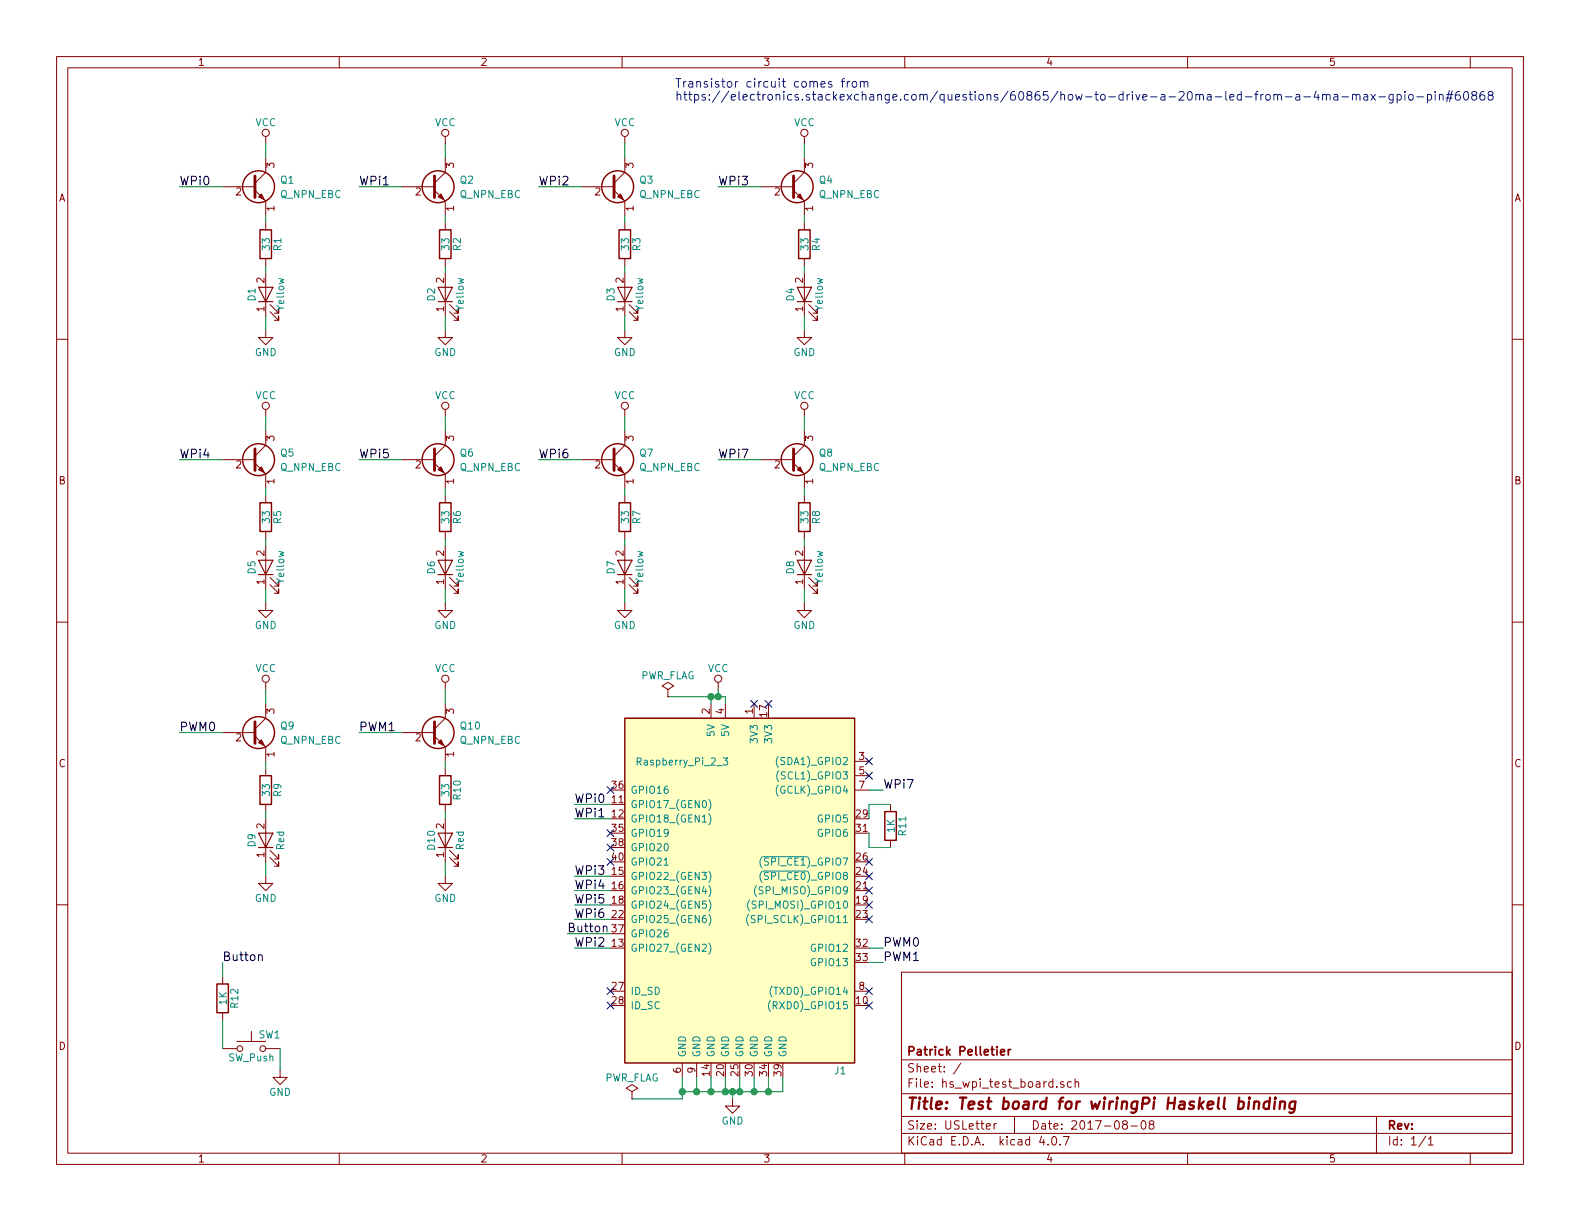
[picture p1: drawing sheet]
EESchema Schematic File Version 2
LIBS:power
LIBS:device
LIBS:transistors
LIBS:conn
LIBS:linear
LIBS:regul
LIBS:74xx
LIBS:cmos4000
LIBS:adc-dac
LIBS:memory
LIBS:xilinx
LIBS:microcontrollers
LIBS:dsp
LIBS:microchip
LIBS:analog_switches
LIBS:motorola
LIBS:texas
LIBS:intel
LIBS:audio
LIBS:interface
LIBS:digital-audio
LIBS:philips
LIBS:display
LIBS:cypress
LIBS:siliconi
LIBS:opto
LIBS:atmel
LIBS:contrib
LIBS:valves
LIBS:switches
LIBS:hs_wpi_test_board-cache
EELAYER 25 0
EELAYER END
$Descr USLetter 11000 8500
encoding utf-8
Sheet 1 1
Title "Test board for wiringPi Haskell binding"
Date "2017-08-08"
Rev ""
Comp "Patrick Pelletier"
Comment1 ""
Comment2 ""
Comment3 ""
Comment4 ""
$EndDescr
$Comp
L Raspberry_Pi_2_3 J1
U 1 1
P 5150 6200
F 0 "J1" H 5850 4950 50  0000 C CNN
F 1 "Raspberry_Pi_2_3" H 4750 7100 50  0000 C CNN
F 2 "Connectors:IDC_Header_Straight_40pins" H 6150 7450 50  0001 C CNN
F 3 "" H 5200 6050 50  0001 C CNN
	1    5150 6200
	1    0    0    -1  
$EndComp
Text Label 4000 5600 0    60   ~ 0
WPi0
Text Label 4000 5700 0    60   ~ 0
WPi1
Text Label 4000 6600 0    60   ~ 0
WPi2
Text Label 4000 6100 0    60   ~ 0
WPi3
Text Label 4000 6200 0    60   ~ 0
WPi4
Text Label 4000 6300 0    60   ~ 0
WPi5
Text Label 4000 6400 0    60   ~ 0
WPi6
Text Label 6150 5500 0    60   ~ 0
WPi7
Wire Wire Line
	4000 5600 4250 5600
Wire Wire Line
	4000 5700 4250 5700
Wire Wire Line
	4000 6100 4250 6100
Wire Wire Line
	4000 6200 4250 6200
Wire Wire Line
	4000 6300 4250 6300
Wire Wire Line
	4000 6400 4250 6400
Wire Wire Line
	4000 6600 4250 6600
Wire Wire Line
	6050 5500 6150 5500
Text Label 6150 6600 0    60   ~ 0
PWM0
Wire Wire Line
	6050 6600 6150 6600
$Comp
L R R11
U 1 1
P 6200 5750
F 0 "R11" V 6280 5750 50  0000 C CNN
F 1 "1K" V 6200 5750 50  0000 C CNN
F 2 "Resistors_THT:R_Axial_DIN0207_L6.3mm_D2.5mm_P10.16mm_Horizontal" V 6130 5750 50  0001 C CNN
F 3 "" H 6200 5750 50  0001 C CNN
	1    6200 5750
	1    0    0    -1  
$EndComp
Wire Wire Line
	6050 5700 6050 5600
Wire Wire Line
	6050 5600 6200 5600
Wire Wire Line
	6050 5800 6050 5900
Wire Wire Line
	6050 5900 6200 5900
Text Label 3950 6500 0    60   ~ 0
Button
Wire Wire Line
	3950 6500 4250 6500
Text Label 6150 6700 0    60   ~ 0
PWM1
Wire Wire Line
	6050 6700 6150 6700
$Comp
L GND #PWR01
U 1 1
P 5100 7650
F 0 "#PWR01" H 5100 7400 50  0001 C CNN
F 1 "GND" H 5100 7500 50  0000 C CNN
F 2 "" H 5100 7650 50  0001 C CNN
F 3 "" H 5100 7650 50  0001 C CNN
	1    5100 7650
	1    0    0    -1  
$EndComp
Wire Wire Line
	4750 7500 4750 7650
Wire Wire Line
	4750 7600 5450 7600
Wire Wire Line
	5450 7600 5450 7500
Wire Wire Line
	4850 7500 4850 7600
Connection ~ 4850 7600
Wire Wire Line
	4950 7500 4950 7600
Connection ~ 4950 7600
Wire Wire Line
	5050 7500 5050 7600
Connection ~ 5050 7600
Wire Wire Line
	5150 7500 5150 7600
Connection ~ 5150 7600
Wire Wire Line
	5250 7500 5250 7600
Connection ~ 5250 7600
Wire Wire Line
	5350 7500 5350 7600
Connection ~ 5350 7600
Wire Wire Line
	5100 7650 5100 7600
Connection ~ 5100 7600
$Comp
L VCC #PWR02
U 1 1
P 5000 4800
F 0 "#PWR02" H 5000 4650 50  0001 C CNN
F 1 "VCC" H 5000 4950 50  0000 C CNN
F 2 "" H 5000 4800 50  0001 C CNN
F 3 "" H 5000 4800 50  0001 C CNN
	1    5000 4800
	1    0    0    -1  
$EndComp
Wire Wire Line
	4950 4900 4950 4850
Wire Wire Line
	4650 4850 5050 4850
Wire Wire Line
	5050 4850 5050 4900
Wire Wire Line
	5000 4800 5000 4850
Connection ~ 5000 4850
Text Label 1550 6700 0    60   ~ 0
Button
$Comp
L R R12
U 1 1
P 1550 6950
F 0 "R12" V 1630 6950 50  0000 C CNN
F 1 "1K" V 1550 6950 50  0000 C CNN
F 2 "Resistors_THT:R_Axial_DIN0207_L6.3mm_D2.5mm_P10.16mm_Horizontal" V 1480 6950 50  0001 C CNN
F 3 "" H 1550 6950 50  0001 C CNN
	1    1550 6950
	1    0    0    -1  
$EndComp
Wire Wire Line
	1550 6800 1550 6700
$Comp
L SW_Push SW1
U 1 1
P 1750 7300
F 0 "SW1" H 1800 7400 50  0000 L CNN
F 1 "SW_Push" H 1750 7240 50  0000 C CNN
F 2 "hs_wpi_test_board:SW_PUSH-12mm_Wurth-430476085716" H 1750 7500 50  0001 C CNN
F 3 "" H 1750 7500 50  0001 C CNN
	1    1750 7300
	1    0    0    -1  
$EndComp
$Comp
L GND #PWR03
U 1 1
P 1950 7450
F 0 "#PWR03" H 1950 7200 50  0001 C CNN
F 1 "GND" H 1950 7300 50  0000 C CNN
F 2 "" H 1950 7450 50  0001 C CNN
F 3 "" H 1950 7450 50  0001 C CNN
	1    1950 7450
	1    0    0    -1  
$EndComp
Wire Wire Line
	1550 7100 1550 7300
Wire Wire Line
	1950 7300 1950 7450
$Comp
L Q_NPN_EBC Q9
U 1 1
P 1750 5100
F 0 "Q9" H 1950 5150 50  0000 L CNN
F 1 "Q_NPN_EBC" H 1950 5050 50  0000 L CNN
F 2 "TO_SOT_Packages_THT:TO-92_Inline_Wide" H 1950 5200 50  0001 C CNN
F 3 "" H 1750 5100 50  0001 C CNN
	1    1750 5100
	1    0    0    -1  
$EndComp
$Comp
L VCC #PWR04
U 1 1
P 1850 4800
F 0 "#PWR04" H 1850 4650 50  0001 C CNN
F 1 "VCC" H 1850 4950 50  0000 C CNN
F 2 "" H 1850 4800 50  0001 C CNN
F 3 "" H 1850 4800 50  0001 C CNN
	1    1850 4800
	1    0    0    -1  
$EndComp
Wire Wire Line
	1850 4800 1850 4900
$Comp
L R R9
U 1 1
P 1850 5500
F 0 "R9" V 1930 5500 50  0000 C CNN
F 1 "33" V 1850 5500 50  0000 C CNN
F 2 "Resistors_THT:R_Axial_DIN0207_L6.3mm_D2.5mm_P10.16mm_Horizontal" V 1780 5500 50  0001 C CNN
F 3 "" H 1850 5500 50  0001 C CNN
	1    1850 5500
	1    0    0    -1  
$EndComp
$Comp
L LED D9
U 1 1
P 1850 5850
F 0 "D9" H 1850 5950 50  0000 C CNN
F 1 "Red" H 1850 5750 50  0000 C CNN
F 2 "LEDs:LED_D5.0mm" H 1850 5850 50  0001 C CNN
F 3 "" H 1850 5850 50  0001 C CNN
	1    1850 5850
	0    -1   -1   0   
$EndComp
$Comp
L GND #PWR05
U 1 1
P 1850 6100
F 0 "#PWR05" H 1850 5850 50  0001 C CNN
F 1 "GND" H 1850 5950 50  0000 C CNN
F 2 "" H 1850 6100 50  0001 C CNN
F 3 "" H 1850 6100 50  0001 C CNN
	1    1850 6100
	1    0    0    -1  
$EndComp
Wire Wire Line
	1850 5350 1850 5300
Wire Wire Line
	1850 5700 1850 5650
Wire Wire Line
	1850 6100 1850 6000
Text Label 1250 5100 0    60   ~ 0
PWM0
Wire Wire Line
	1250 5100 1550 5100
$Comp
L Q_NPN_EBC Q10
U 1 1
P 3000 5100
F 0 "Q10" H 3200 5150 50  0000 L CNN
F 1 "Q_NPN_EBC" H 3200 5050 50  0000 L CNN
F 2 "TO_SOT_Packages_THT:TO-92_Inline_Wide" H 3200 5200 50  0001 C CNN
F 3 "" H 3000 5100 50  0001 C CNN
	1    3000 5100
	1    0    0    -1  
$EndComp
$Comp
L VCC #PWR06
U 1 1
P 3100 4800
F 0 "#PWR06" H 3100 4650 50  0001 C CNN
F 1 "VCC" H 3100 4950 50  0000 C CNN
F 2 "" H 3100 4800 50  0001 C CNN
F 3 "" H 3100 4800 50  0001 C CNN
	1    3100 4800
	1    0    0    -1  
$EndComp
Wire Wire Line
	3100 4800 3100 4900
$Comp
L R R10
U 1 1
P 3100 5500
F 0 "R10" V 3180 5500 50  0000 C CNN
F 1 "33" V 3100 5500 50  0000 C CNN
F 2 "Resistors_THT:R_Axial_DIN0207_L6.3mm_D2.5mm_P10.16mm_Horizontal" V 3030 5500 50  0001 C CNN
F 3 "" H 3100 5500 50  0001 C CNN
	1    3100 5500
	1    0    0    -1  
$EndComp
$Comp
L LED D10
U 1 1
P 3100 5850
F 0 "D10" H 3100 5950 50  0000 C CNN
F 1 "Red" H 3100 5750 50  0000 C CNN
F 2 "LEDs:LED_D5.0mm" H 3100 5850 50  0001 C CNN
F 3 "" H 3100 5850 50  0001 C CNN
	1    3100 5850
	0    -1   -1   0   
$EndComp
$Comp
L GND #PWR07
U 1 1
P 3100 6100
F 0 "#PWR07" H 3100 5850 50  0001 C CNN
F 1 "GND" H 3100 5950 50  0000 C CNN
F 2 "" H 3100 6100 50  0001 C CNN
F 3 "" H 3100 6100 50  0001 C CNN
	1    3100 6100
	1    0    0    -1  
$EndComp
Wire Wire Line
	3100 5350 3100 5300
Wire Wire Line
	3100 5700 3100 5650
Wire Wire Line
	3100 6100 3100 6000
Text Label 2500 5100 0    60   ~ 0
PWM1
Wire Wire Line
	2500 5100 2800 5100
$Comp
L Q_NPN_EBC Q5
U 1 1
P 1750 3200
F 0 "Q5" H 1950 3250 50  0000 L CNN
F 1 "Q_NPN_EBC" H 1950 3150 50  0000 L CNN
F 2 "TO_SOT_Packages_THT:TO-92_Inline_Wide" H 1950 3300 50  0001 C CNN
F 3 "" H 1750 3200 50  0001 C CNN
	1    1750 3200
	1    0    0    -1  
$EndComp
$Comp
L VCC #PWR08
U 1 1
P 1850 2900
F 0 "#PWR08" H 1850 2750 50  0001 C CNN
F 1 "VCC" H 1850 3050 50  0000 C CNN
F 2 "" H 1850 2900 50  0001 C CNN
F 3 "" H 1850 2900 50  0001 C CNN
	1    1850 2900
	1    0    0    -1  
$EndComp
Wire Wire Line
	1850 2900 1850 3000
$Comp
L R R5
U 1 1
P 1850 3600
F 0 "R5" V 1930 3600 50  0000 C CNN
F 1 "33" V 1850 3600 50  0000 C CNN
F 2 "Resistors_THT:R_Axial_DIN0207_L6.3mm_D2.5mm_P10.16mm_Horizontal" V 1780 3600 50  0001 C CNN
F 3 "" H 1850 3600 50  0001 C CNN
	1    1850 3600
	1    0    0    -1  
$EndComp
$Comp
L LED D5
U 1 1
P 1850 3950
F 0 "D5" H 1850 4050 50  0000 C CNN
F 1 "Yellow" H 1850 3850 50  0000 C CNN
F 2 "LEDs:LED_D5.0mm" H 1850 3950 50  0001 C CNN
F 3 "" H 1850 3950 50  0001 C CNN
	1    1850 3950
	0    -1   -1   0   
$EndComp
$Comp
L GND #PWR09
U 1 1
P 1850 4200
F 0 "#PWR09" H 1850 3950 50  0001 C CNN
F 1 "GND" H 1850 4050 50  0000 C CNN
F 2 "" H 1850 4200 50  0001 C CNN
F 3 "" H 1850 4200 50  0001 C CNN
	1    1850 4200
	1    0    0    -1  
$EndComp
Wire Wire Line
	1850 3450 1850 3400
Wire Wire Line
	1850 3800 1850 3750
Wire Wire Line
	1850 4200 1850 4100
Text Label 1250 3200 0    60   ~ 0
WPi4
Wire Wire Line
	1250 3200 1550 3200
$Comp
L Q_NPN_EBC Q6
U 1 1
P 3000 3200
F 0 "Q6" H 3200 3250 50  0000 L CNN
F 1 "Q_NPN_EBC" H 3200 3150 50  0000 L CNN
F 2 "TO_SOT_Packages_THT:TO-92_Inline_Wide" H 3200 3300 50  0001 C CNN
F 3 "" H 3000 3200 50  0001 C CNN
	1    3000 3200
	1    0    0    -1  
$EndComp
$Comp
L VCC #PWR010
U 1 1
P 3100 2900
F 0 "#PWR010" H 3100 2750 50  0001 C CNN
F 1 "VCC" H 3100 3050 50  0000 C CNN
F 2 "" H 3100 2900 50  0001 C CNN
F 3 "" H 3100 2900 50  0001 C CNN
	1    3100 2900
	1    0    0    -1  
$EndComp
Wire Wire Line
	3100 2900 3100 3000
$Comp
L R R6
U 1 1
P 3100 3600
F 0 "R6" V 3180 3600 50  0000 C CNN
F 1 "33" V 3100 3600 50  0000 C CNN
F 2 "Resistors_THT:R_Axial_DIN0207_L6.3mm_D2.5mm_P10.16mm_Horizontal" V 3030 3600 50  0001 C CNN
F 3 "" H 3100 3600 50  0001 C CNN
	1    3100 3600
	1    0    0    -1  
$EndComp
$Comp
L LED D6
U 1 1
P 3100 3950
F 0 "D6" H 3100 4050 50  0000 C CNN
F 1 "Yellow" H 3100 3850 50  0000 C CNN
F 2 "LEDs:LED_D5.0mm" H 3100 3950 50  0001 C CNN
F 3 "" H 3100 3950 50  0001 C CNN
	1    3100 3950
	0    -1   -1   0   
$EndComp
$Comp
L GND #PWR011
U 1 1
P 3100 4200
F 0 "#PWR011" H 3100 3950 50  0001 C CNN
F 1 "GND" H 3100 4050 50  0000 C CNN
F 2 "" H 3100 4200 50  0001 C CNN
F 3 "" H 3100 4200 50  0001 C CNN
	1    3100 4200
	1    0    0    -1  
$EndComp
Wire Wire Line
	3100 3450 3100 3400
Wire Wire Line
	3100 3800 3100 3750
Wire Wire Line
	3100 4200 3100 4100
Text Label 2500 3200 0    60   ~ 0
WPi5
Wire Wire Line
	2500 3200 2800 3200
$Comp
L Q_NPN_EBC Q7
U 1 1
P 4250 3200
F 0 "Q7" H 4450 3250 50  0000 L CNN
F 1 "Q_NPN_EBC" H 4450 3150 50  0000 L CNN
F 2 "TO_SOT_Packages_THT:TO-92_Inline_Wide" H 4450 3300 50  0001 C CNN
F 3 "" H 4250 3200 50  0001 C CNN
	1    4250 3200
	1    0    0    -1  
$EndComp
$Comp
L VCC #PWR012
U 1 1
P 4350 2900
F 0 "#PWR012" H 4350 2750 50  0001 C CNN
F 1 "VCC" H 4350 3050 50  0000 C CNN
F 2 "" H 4350 2900 50  0001 C CNN
F 3 "" H 4350 2900 50  0001 C CNN
	1    4350 2900
	1    0    0    -1  
$EndComp
Wire Wire Line
	4350 2900 4350 3000
$Comp
L R R7
U 1 1
P 4350 3600
F 0 "R7" V 4430 3600 50  0000 C CNN
F 1 "33" V 4350 3600 50  0000 C CNN
F 2 "Resistors_THT:R_Axial_DIN0207_L6.3mm_D2.5mm_P10.16mm_Horizontal" V 4280 3600 50  0001 C CNN
F 3 "" H 4350 3600 50  0001 C CNN
	1    4350 3600
	1    0    0    -1  
$EndComp
$Comp
L LED D7
U 1 1
P 4350 3950
F 0 "D7" H 4350 4050 50  0000 C CNN
F 1 "Yellow" H 4350 3850 50  0000 C CNN
F 2 "LEDs:LED_D5.0mm" H 4350 3950 50  0001 C CNN
F 3 "" H 4350 3950 50  0001 C CNN
	1    4350 3950
	0    -1   -1   0   
$EndComp
$Comp
L GND #PWR013
U 1 1
P 4350 4200
F 0 "#PWR013" H 4350 3950 50  0001 C CNN
F 1 "GND" H 4350 4050 50  0000 C CNN
F 2 "" H 4350 4200 50  0001 C CNN
F 3 "" H 4350 4200 50  0001 C CNN
	1    4350 4200
	1    0    0    -1  
$EndComp
Wire Wire Line
	4350 3450 4350 3400
Wire Wire Line
	4350 3800 4350 3750
Wire Wire Line
	4350 4200 4350 4100
Text Label 3750 3200 0    60   ~ 0
WPi6
Wire Wire Line
	3750 3200 4050 3200
$Comp
L Q_NPN_EBC Q8
U 1 1
P 5500 3200
F 0 "Q8" H 5700 3250 50  0000 L CNN
F 1 "Q_NPN_EBC" H 5700 3150 50  0000 L CNN
F 2 "TO_SOT_Packages_THT:TO-92_Inline_Wide" H 5700 3300 50  0001 C CNN
F 3 "" H 5500 3200 50  0001 C CNN
	1    5500 3200
	1    0    0    -1  
$EndComp
$Comp
L VCC #PWR014
U 1 1
P 5600 2900
F 0 "#PWR014" H 5600 2750 50  0001 C CNN
F 1 "VCC" H 5600 3050 50  0000 C CNN
F 2 "" H 5600 2900 50  0001 C CNN
F 3 "" H 5600 2900 50  0001 C CNN
	1    5600 2900
	1    0    0    -1  
$EndComp
Wire Wire Line
	5600 2900 5600 3000
$Comp
L R R8
U 1 1
P 5600 3600
F 0 "R8" V 5680 3600 50  0000 C CNN
F 1 "33" V 5600 3600 50  0000 C CNN
F 2 "Resistors_THT:R_Axial_DIN0207_L6.3mm_D2.5mm_P10.16mm_Horizontal" V 5530 3600 50  0001 C CNN
F 3 "" H 5600 3600 50  0001 C CNN
	1    5600 3600
	1    0    0    -1  
$EndComp
$Comp
L LED D8
U 1 1
P 5600 3950
F 0 "D8" H 5600 4050 50  0000 C CNN
F 1 "Yellow" H 5600 3850 50  0000 C CNN
F 2 "LEDs:LED_D5.0mm" H 5600 3950 50  0001 C CNN
F 3 "" H 5600 3950 50  0001 C CNN
	1    5600 3950
	0    -1   -1   0   
$EndComp
$Comp
L GND #PWR015
U 1 1
P 5600 4200
F 0 "#PWR015" H 5600 3950 50  0001 C CNN
F 1 "GND" H 5600 4050 50  0000 C CNN
F 2 "" H 5600 4200 50  0001 C CNN
F 3 "" H 5600 4200 50  0001 C CNN
	1    5600 4200
	1    0    0    -1  
$EndComp
Wire Wire Line
	5600 3450 5600 3400
Wire Wire Line
	5600 3800 5600 3750
Wire Wire Line
	5600 4200 5600 4100
Text Label 5000 3200 0    60   ~ 0
WPi7
Wire Wire Line
	5000 3200 5300 3200
$Comp
L Q_NPN_EBC Q1
U 1 1
P 1750 1300
F 0 "Q1" H 1950 1350 50  0000 L CNN
F 1 "Q_NPN_EBC" H 1950 1250 50  0000 L CNN
F 2 "TO_SOT_Packages_THT:TO-92_Inline_Wide" H 1950 1400 50  0001 C CNN
F 3 "" H 1750 1300 50  0001 C CNN
	1    1750 1300
	1    0    0    -1  
$EndComp
$Comp
L VCC #PWR016
U 1 1
P 1850 1000
F 0 "#PWR016" H 1850 850 50  0001 C CNN
F 1 "VCC" H 1850 1150 50  0000 C CNN
F 2 "" H 1850 1000 50  0001 C CNN
F 3 "" H 1850 1000 50  0001 C CNN
	1    1850 1000
	1    0    0    -1  
$EndComp
Wire Wire Line
	1850 1000 1850 1100
$Comp
L R R1
U 1 1
P 1850 1700
F 0 "R1" V 1930 1700 50  0000 C CNN
F 1 "33" V 1850 1700 50  0000 C CNN
F 2 "Resistors_THT:R_Axial_DIN0207_L6.3mm_D2.5mm_P10.16mm_Horizontal" V 1780 1700 50  0001 C CNN
F 3 "" H 1850 1700 50  0001 C CNN
	1    1850 1700
	1    0    0    -1  
$EndComp
$Comp
L LED D1
U 1 1
P 1850 2050
F 0 "D1" H 1850 2150 50  0000 C CNN
F 1 "Yellow" H 1850 1950 50  0000 C CNN
F 2 "LEDs:LED_D5.0mm" H 1850 2050 50  0001 C CNN
F 3 "" H 1850 2050 50  0001 C CNN
	1    1850 2050
	0    -1   -1   0   
$EndComp
$Comp
L GND #PWR017
U 1 1
P 1850 2300
F 0 "#PWR017" H 1850 2050 50  0001 C CNN
F 1 "GND" H 1850 2150 50  0000 C CNN
F 2 "" H 1850 2300 50  0001 C CNN
F 3 "" H 1850 2300 50  0001 C CNN
	1    1850 2300
	1    0    0    -1  
$EndComp
Wire Wire Line
	1850 1550 1850 1500
Wire Wire Line
	1850 1900 1850 1850
Wire Wire Line
	1850 2300 1850 2200
Text Label 1250 1300 0    60   ~ 0
WPi0
Wire Wire Line
	1250 1300 1550 1300
$Comp
L Q_NPN_EBC Q2
U 1 1
P 3000 1300
F 0 "Q2" H 3200 1350 50  0000 L CNN
F 1 "Q_NPN_EBC" H 3200 1250 50  0000 L CNN
F 2 "TO_SOT_Packages_THT:TO-92_Inline_Wide" H 3200 1400 50  0001 C CNN
F 3 "" H 3000 1300 50  0001 C CNN
	1    3000 1300
	1    0    0    -1  
$EndComp
$Comp
L VCC #PWR018
U 1 1
P 3100 1000
F 0 "#PWR018" H 3100 850 50  0001 C CNN
F 1 "VCC" H 3100 1150 50  0000 C CNN
F 2 "" H 3100 1000 50  0001 C CNN
F 3 "" H 3100 1000 50  0001 C CNN
	1    3100 1000
	1    0    0    -1  
$EndComp
Wire Wire Line
	3100 1000 3100 1100
$Comp
L R R2
U 1 1
P 3100 1700
F 0 "R2" V 3180 1700 50  0000 C CNN
F 1 "33" V 3100 1700 50  0000 C CNN
F 2 "Resistors_THT:R_Axial_DIN0207_L6.3mm_D2.5mm_P10.16mm_Horizontal" V 3030 1700 50  0001 C CNN
F 3 "" H 3100 1700 50  0001 C CNN
	1    3100 1700
	1    0    0    -1  
$EndComp
$Comp
L LED D2
U 1 1
P 3100 2050
F 0 "D2" H 3100 2150 50  0000 C CNN
F 1 "Yellow" H 3100 1950 50  0000 C CNN
F 2 "LEDs:LED_D5.0mm" H 3100 2050 50  0001 C CNN
F 3 "" H 3100 2050 50  0001 C CNN
	1    3100 2050
	0    -1   -1   0   
$EndComp
$Comp
L GND #PWR019
U 1 1
P 3100 2300
F 0 "#PWR019" H 3100 2050 50  0001 C CNN
F 1 "GND" H 3100 2150 50  0000 C CNN
F 2 "" H 3100 2300 50  0001 C CNN
F 3 "" H 3100 2300 50  0001 C CNN
	1    3100 2300
	1    0    0    -1  
$EndComp
Wire Wire Line
	3100 1550 3100 1500
Wire Wire Line
	3100 1900 3100 1850
Wire Wire Line
	3100 2300 3100 2200
Text Label 2500 1300 0    60   ~ 0
WPi1
Wire Wire Line
	2500 1300 2800 1300
$Comp
L Q_NPN_EBC Q3
U 1 1
P 4250 1300
F 0 "Q3" H 4450 1350 50  0000 L CNN
F 1 "Q_NPN_EBC" H 4450 1250 50  0000 L CNN
F 2 "TO_SOT_Packages_THT:TO-92_Inline_Wide" H 4450 1400 50  0001 C CNN
F 3 "" H 4250 1300 50  0001 C CNN
	1    4250 1300
	1    0    0    -1  
$EndComp
$Comp
L VCC #PWR020
U 1 1
P 4350 1000
F 0 "#PWR020" H 4350 850 50  0001 C CNN
F 1 "VCC" H 4350 1150 50  0000 C CNN
F 2 "" H 4350 1000 50  0001 C CNN
F 3 "" H 4350 1000 50  0001 C CNN
	1    4350 1000
	1    0    0    -1  
$EndComp
Wire Wire Line
	4350 1000 4350 1100
$Comp
L R R3
U 1 1
P 4350 1700
F 0 "R3" V 4430 1700 50  0000 C CNN
F 1 "33" V 4350 1700 50  0000 C CNN
F 2 "Resistors_THT:R_Axial_DIN0207_L6.3mm_D2.5mm_P10.16mm_Horizontal" V 4280 1700 50  0001 C CNN
F 3 "" H 4350 1700 50  0001 C CNN
	1    4350 1700
	1    0    0    -1  
$EndComp
$Comp
L LED D3
U 1 1
P 4350 2050
F 0 "D3" H 4350 2150 50  0000 C CNN
F 1 "Yellow" H 4350 1950 50  0000 C CNN
F 2 "LEDs:LED_D5.0mm" H 4350 2050 50  0001 C CNN
F 3 "" H 4350 2050 50  0001 C CNN
	1    4350 2050
	0    -1   -1   0   
$EndComp
$Comp
L GND #PWR021
U 1 1
P 4350 2300
F 0 "#PWR021" H 4350 2050 50  0001 C CNN
F 1 "GND" H 4350 2150 50  0000 C CNN
F 2 "" H 4350 2300 50  0001 C CNN
F 3 "" H 4350 2300 50  0001 C CNN
	1    4350 2300
	1    0    0    -1  
$EndComp
Wire Wire Line
	4350 1550 4350 1500
Wire Wire Line
	4350 1900 4350 1850
Wire Wire Line
	4350 2300 4350 2200
Text Label 3750 1300 0    60   ~ 0
WPi2
Wire Wire Line
	3750 1300 4050 1300
$Comp
L Q_NPN_EBC Q4
U 1 1
P 5500 1300
F 0 "Q4" H 5700 1350 50  0000 L CNN
F 1 "Q_NPN_EBC" H 5700 1250 50  0000 L CNN
F 2 "TO_SOT_Packages_THT:TO-92_Inline_Wide" H 5700 1400 50  0001 C CNN
F 3 "" H 5500 1300 50  0001 C CNN
	1    5500 1300
	1    0    0    -1  
$EndComp
$Comp
L VCC #PWR022
U 1 1
P 5600 1000
F 0 "#PWR022" H 5600 850 50  0001 C CNN
F 1 "VCC" H 5600 1150 50  0000 C CNN
F 2 "" H 5600 1000 50  0001 C CNN
F 3 "" H 5600 1000 50  0001 C CNN
	1    5600 1000
	1    0    0    -1  
$EndComp
Wire Wire Line
	5600 1000 5600 1100
$Comp
L R R4
U 1 1
P 5600 1700
F 0 "R4" V 5680 1700 50  0000 C CNN
F 1 "33" V 5600 1700 50  0000 C CNN
F 2 "Resistors_THT:R_Axial_DIN0207_L6.3mm_D2.5mm_P10.16mm_Horizontal" V 5530 1700 50  0001 C CNN
F 3 "" H 5600 1700 50  0001 C CNN
	1    5600 1700
	1    0    0    -1  
$EndComp
$Comp
L LED D4
U 1 1
P 5600 2050
F 0 "D4" H 5600 2150 50  0000 C CNN
F 1 "Yellow" H 5600 1950 50  0000 C CNN
F 2 "LEDs:LED_D5.0mm" H 5600 2050 50  0001 C CNN
F 3 "" H 5600 2050 50  0001 C CNN
	1    5600 2050
	0    -1   -1   0   
$EndComp
$Comp
L GND #PWR023
U 1 1
P 5600 2300
F 0 "#PWR023" H 5600 2050 50  0001 C CNN
F 1 "GND" H 5600 2150 50  0000 C CNN
F 2 "" H 5600 2300 50  0001 C CNN
F 3 "" H 5600 2300 50  0001 C CNN
	1    5600 2300
	1    0    0    -1  
$EndComp
Wire Wire Line
	5600 1550 5600 1500
Wire Wire Line
	5600 1900 5600 1850
Wire Wire Line
	5600 2300 5600 2200
Text Label 5000 1300 0    60   ~ 0
WPi3
Wire Wire Line
	5000 1300 5300 1300
NoConn ~ 5250 4900
NoConn ~ 5350 4900
NoConn ~ 6050 5300
NoConn ~ 6050 5400
NoConn ~ 6050 6000
NoConn ~ 6050 6100
NoConn ~ 6050 6200
NoConn ~ 6050 6300
NoConn ~ 6050 6400
NoConn ~ 6050 6900
NoConn ~ 6050 7000
NoConn ~ 4250 7000
NoConn ~ 4250 6900
NoConn ~ 4250 5500
NoConn ~ 4250 5800
NoConn ~ 4250 5900
NoConn ~ 4250 6000
$Comp
L PWR_FLAG #FLG024
U 1 1
P 4650 4850
F 0 "#FLG024" H 4650 4925 50  0001 C CNN
F 1 "PWR_FLAG" H 4650 5000 50  0000 C CNN
F 2 "" H 4650 4850 50  0001 C CNN
F 3 "" H 4650 4850 50  0001 C CNN
	1    4650 4850
	1    0    0    -1  
$EndComp
$Comp
L PWR_FLAG #FLG025
U 1 1
P 4400 7650
F 0 "#FLG025" H 4400 7725 50  0001 C CNN
F 1 "PWR_FLAG" H 4400 7800 50  0000 C CNN
F 2 "" H 4400 7650 50  0001 C CNN
F 3 "" H 4400 7650 50  0001 C CNN
	1    4400 7650
	1    0    0    -1  
$EndComp
Wire Wire Line
	4750 7650 4400 7650
Connection ~ 4750 7600
Connection ~ 4950 4850
Text Notes 4700 700  0    60   ~ 0
Transistor circuit comes from\nhttps://electronics.stackexchange.com/questions/60865/how-to-drive-a-20ma-led-from-a-4ma-max-gpio-pin#60868
$EndSCHEMATC
